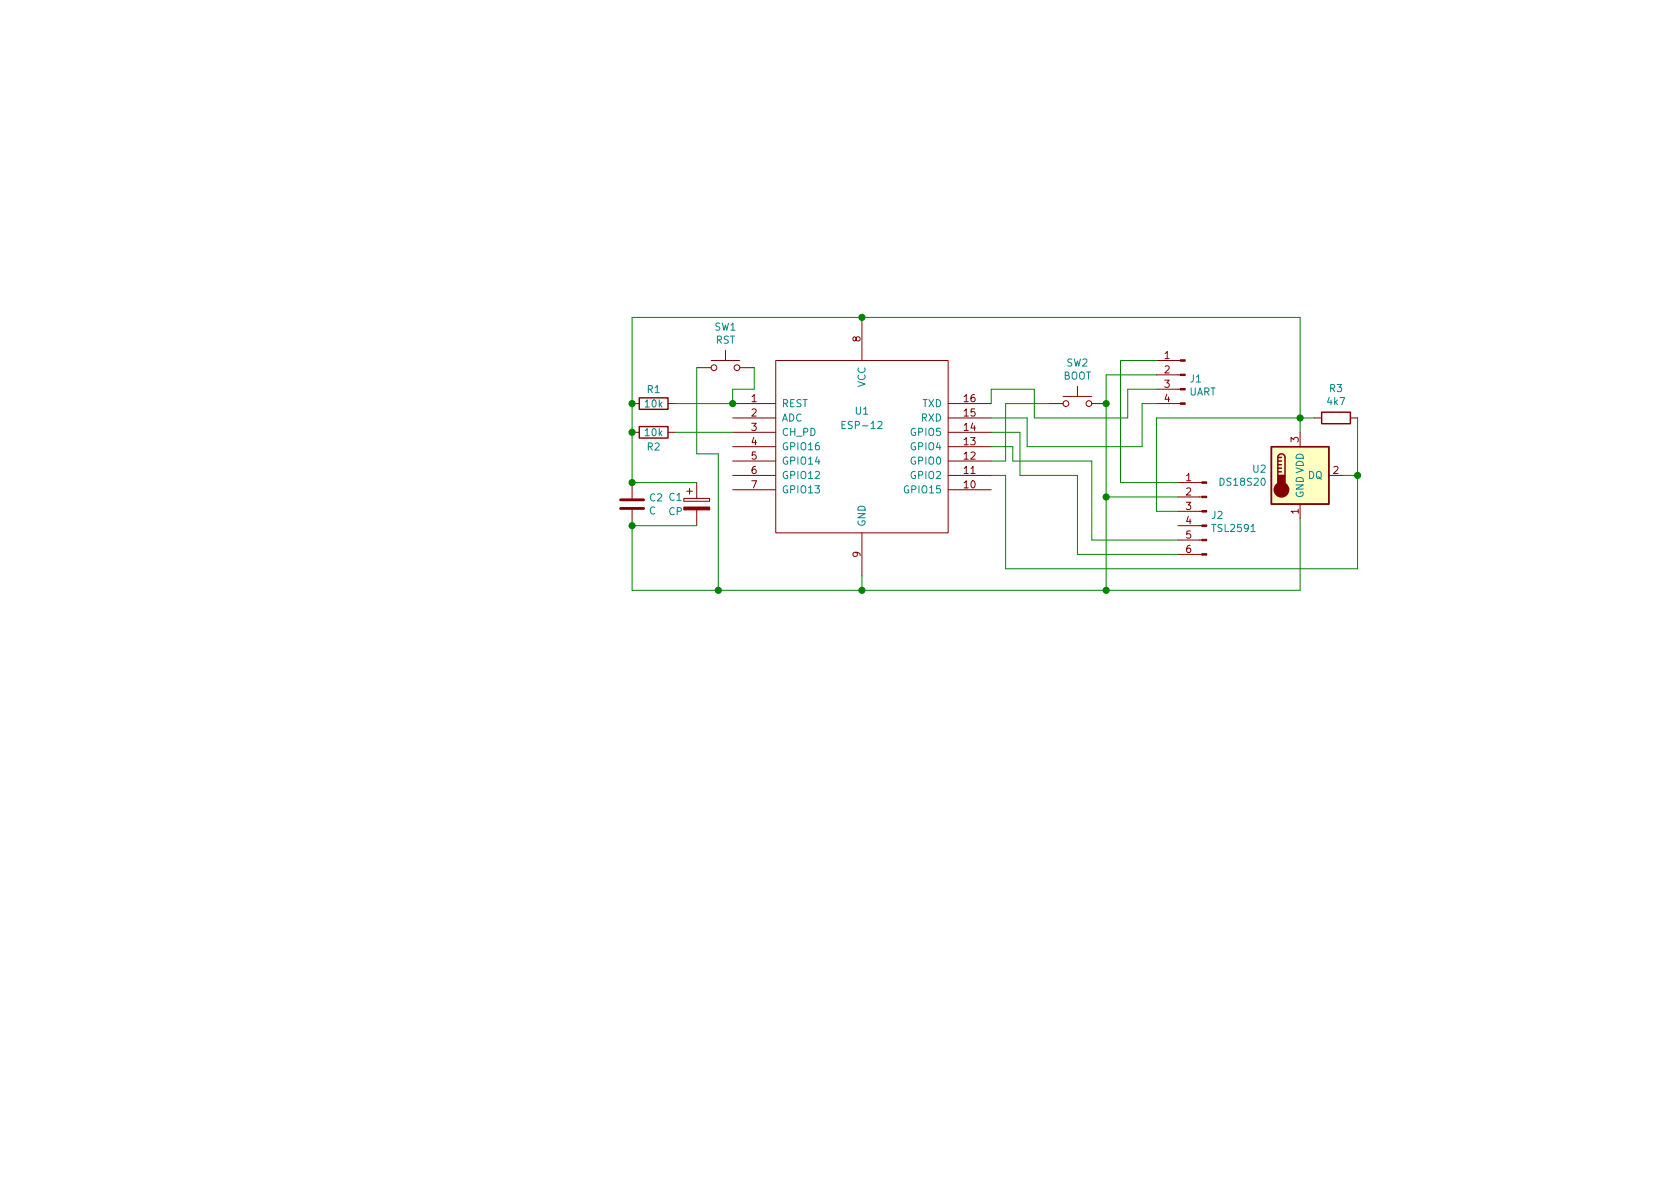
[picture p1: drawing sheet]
<svg xmlns="http://www.w3.org/2000/svg" width="297mm" height="210mm" viewBox="0 0 297 210" stroke-linecap="round" stroke-linejoin="round" font-family="sans-serif">
<path d="M113 70.4h5.1v2h-5.1zM113 75.4h5.1v2.1h-5.1zM224.8 79h10.1v10.1h-10.1zM233.7 72.9h5.1v2h-5.1zM225.9 80.9a.63 .63 0 0 1 .7-.6 .63 .63 0 0 1 .6 .6v3.2M225.9 83.4h.7M225.9 82.8h.7M225.9 82.2h.7M225.9 81.5h.7M225.9 80.9v3.2M225.9 80.9h.7" fill="none" stroke="#840000" stroke-width=".25"/>
<g fill="none" stroke="#840000" stroke-width=".18">
<path d="M152.4 56.1v7.6M111.8 71.4h1.2M111.8 76.4h1.2M118.1 71.4h1.3M118.1 76.4h1.3M123.2 65h2.5M125.7 63.7h5.1M128.3 62v1.7M129.5 71.4h7.7M129.5 73.9h7.7M129.5 76.4h7.7M129.5 79h7.7"/>
<path d="M130.8 65h2.5M137.2 63.7h30.4v30.5h-30.4zM167.6 71.4h7.7M167.6 73.9h7.7M167.6 76.4h7.7M167.6 79h7.7M185.4 71.4h2.6M188 70.1h5M190.5 68.3v1.8M193 71.4h2.6M204.5 71.4h4.2M204.5 63.7h4.2"/>
<path d="M204.5 68.8h4.2M204.5 66.3h4.2M229.9 76.4v2.6M232.4 73.9h1.3M238.8 73.9h1.2M111.8 85.3v2.8M111.8 90.2v2.8M120.9 88.1h4.6v.5h-4.6zM121.4 86.9h1M121.9 86.4v1M123.2 85.3v2.8M123.2 90.2v2.8"/>
<path d="M129.5 81.5h7.7M129.5 84.1h7.7M129.5 86.6h7.7M152.4 94.2v7.6M167.6 81.5h7.7M167.6 84.1h7.7M167.6 86.6h7.7M208.3 98h4.2M208.3 95.5h4.2M208.3 93h4.2M208.3 90.4h4.2M208.3 87.9h4.2"/>
<path d="M208.3 85.3h4.2M229.9 89.1v2.6M234.9 84.1h2.6"/>
<circle cx="126.2" cy="65" r=".51"/>
<circle cx="130.3" cy="65" r=".51"/>
<circle cx="188.5" cy="71.4" r=".51"/>
<circle cx="192.5" cy="71.4" r=".51"/>
</g>
<path d="M148.9 75.1h.4M149.5 74.5h-.6v1.3h.6" fill="none" stroke="#008484" stroke-width=".18"/>
<g fill="#840000" stroke="#840000" stroke-width=".18">
<path d="M212.5 97.9h.9v.3h-.9z"/>
<path d="M212.5 95.4h.9v.2h-.9z"/>
<path d="M212.5 92.8h.9v.3h-.9z"/>
<path d="M212.5 90.3h.9v.2h-.9z"/>
<path d="M212.5 87.8h.9v.2h-.9z"/>
<path d="M212.5 85.2h.9v.3h-.9z"/>
<path d="M208.7 71.2h.8v.3h-.8z"/>
<path d="M208.7 68.7h.8v.3h-.8z"/>
<path d="M208.7 66.2h.8v.2h-.8z"/>
<path d="M208.7 63.6h.8v.3h-.8z"/>
<path d="M120.9 89.7h4.6v.5h-4.6z"/>
</g>
<path d="M224.8 79h10.1v10.1h-10.1z" fill="#ffffc2" stroke="#ffffc2" stroke-width=".18"/>
<g fill="#840000" stroke="#840000" stroke-width=".25">
<path d="M225.9 84.1h1.3v1.9h-1.3z"/>
<circle cx="226.6" cy="86.6" r="1.27"/>
</g>
<path d="M109.7 89.9h4.1M109.7 88.4h4.1" fill="none" stroke="#840000" stroke-width=".51"/>
<g fill="none" stroke="#008400" stroke-width=".18">
<path d="M119.4 76.4h10.1M123.2 65v15.3h3.8v24.1M133.3 65v3.8h-3.8v2.6h-10.1M175.3 79h3.8v2.5h13.9v14h15.3M175.3 76.4h5v7.7h10.2v13.9h17.8M185.4 71.4h-7.6v10.1h-2.5M204.5 71.4h-2.6v7.6h-20.3v-5.1h-6.3M204.5 68.8h-5.1v5.1h-16.5v-5.1h-7.6v2.6M204.5 66.3h-8.9v38.1M204.5 63.7h-6.4v21.6h10.2M229.9 76.4v-20.3h-118.1v29.2h11.4M232.4 73.9h-27.9v16.5h3.8"/>
<path d="M240 73.9v26.7h-62.2v-16.5h-2.5M195.6 87.9h12.7M229.9 91.7v12.7h-118.1v-11.4h11.4M237.5 84.1h2.5M152.4 101.8v2.6"/>
</g>
<g fill="#008400" stroke="#008400" stroke-width=".25">
<circle cx="111.8" cy="93" r=".51"/>
<circle cx="111.8" cy="85.3" r=".51"/>
<circle cx="240" cy="84.1" r=".51"/>
<circle cx="127" cy="104.4" r=".51"/>
<circle cx="129.5" cy="71.4" r=".51"/>
<circle cx="195.6" cy="104.4" r=".51"/>
<circle cx="152.4" cy="56.1" r=".51"/>
<circle cx="152.4" cy="104.4" r=".51"/>
<circle cx="195.6" cy="71.4" r=".51"/>
<circle cx="111.8" cy="71.4" r=".51"/>
<circle cx="195.6" cy="87.9" r=".51"/>
<circle cx="229.9" cy="73.9" r=".51"/>
<circle cx="111.8" cy="76.4" r=".51"/>
</g>
<g font-size="1.8" fill="#008484">
<text x="126.4" y="58.5">SW1</text>
<text x="126.5" y="60.8">RST</text>
<text x="188.6" y="64.8">SW2</text>
<text x="114.5" y="69.5">R1</text>
<text x="153" y="68.5" transform="rotate(-90 153 68.5)">VCC</text>
<text x="188" y="67.1">BOOT</text>
<text x="210.2" y="69.9">UART</text>
<text x="210.5" y="67.6">J1</text>
<text x="234.7" y="71.6">4k7</text>
<text x="235.1" y="69.3">R3</text>
<text x="114.1" y="72.1">10k</text>
<text x="114.1" y="77.1">10k</text>
<text x="138.2" y="72">REST</text>
<text x="138.2" y="74.5">ADC</text>
<text x="138.2" y="77.1">CH_PD</text>
<text x="149.4" y="75.9">ESP-12</text>
<text x="151.3" y="73.3">U1</text>
<text x="161.2" y="77.1">GPIO5</text>
<text x="162.9" y="74.5">RXD</text>
<text x="163.1" y="72">TXD</text>
<text x="114.5" y="79.7">R2</text>
<text x="138.2" y="79.6">GPIO16</text>
<text x="138.2" y="82.2">GPIO14</text>
<text x="161.2" y="82.2">GPIO0</text>
<text x="161.2" y="79.6">GPIO4</text>
<text x="221.6" y="83.6">U2</text>
<text x="114.9" y="88.7">C2 C1</text>
<text x="138.2" y="84.7">GPIO12</text>
<text x="138.2" y="87.2">GPIO13</text>
<text x="160.2" y="87.2">GPIO15</text>
<text x="161.2" y="84.7">GPIO2</text>
<text x="215.9" y="85.9">DS18S20</text>
<text x="230.5" y="88.1" transform="rotate(-90 230.5 88.1)">GND VDD</text>
<text x="231.3" y="84.7">DQ</text>
<text x="114.8" y="91">C</text>
<text x="118.2" y="91.1">CP</text>
<text x="153" y="93.2" transform="rotate(-90 153 93.2)">GND</text>
<text x="214.3" y="91.8">J2</text>
<text x="214.5" y="94.1">TSL2591</text>
</g>
<g font-size="1.8" fill="#840000">
<text x="152.1" y="60.4" transform="rotate(-90 152.1 60.4)">8</text>
<text x="205.9" y="63.5">1</text>
<text x="132.9" y="71.1">1</text>
<text x="170.5" y="71.1">16</text>
<text x="205.9" y="66">2</text>
<text x="205.9" y="68.6">3</text>
<text x="205.9" y="71.1">4</text>
<text x="132.9" y="73.7">2</text>
<text x="132.9" y="76.2">3</text>
<text x="170.5" y="76.2">14</text>
<text x="170.5" y="73.7">15</text>
<text x="132.9" y="78.7">4</text>
<text x="132.9" y="81.3">5</text>
<text x="132.9" y="83.8">6</text>
<text x="170.5" y="83.8">11</text>
<text x="170.5" y="81.3">12</text>
<text x="170.5" y="78.7">13</text>
<text x="229.6" y="78.2" transform="rotate(-90 229.6 78.2)">3</text>
<text x="235.7" y="83.8">2</text>
<text x="132.9" y="86.4">7</text>
<text x="170.5" y="86.4">10</text>
<text x="209.7" y="85.1">1</text>
<text x="209.7" y="87.6">2</text>
<text x="209.7" y="90.2">3</text>
<text x="209.7" y="92.7">4</text>
<text x="209.7" y="95.2">5</text>
<text x="229.6" y="90.9" transform="rotate(-90 229.6 90.9)">1</text>
<text x="152.1" y="98.5" transform="rotate(-90 152.1 98.5)">9</text>
<text x="209.7" y="97.8">6</text>
</g>
</svg>
